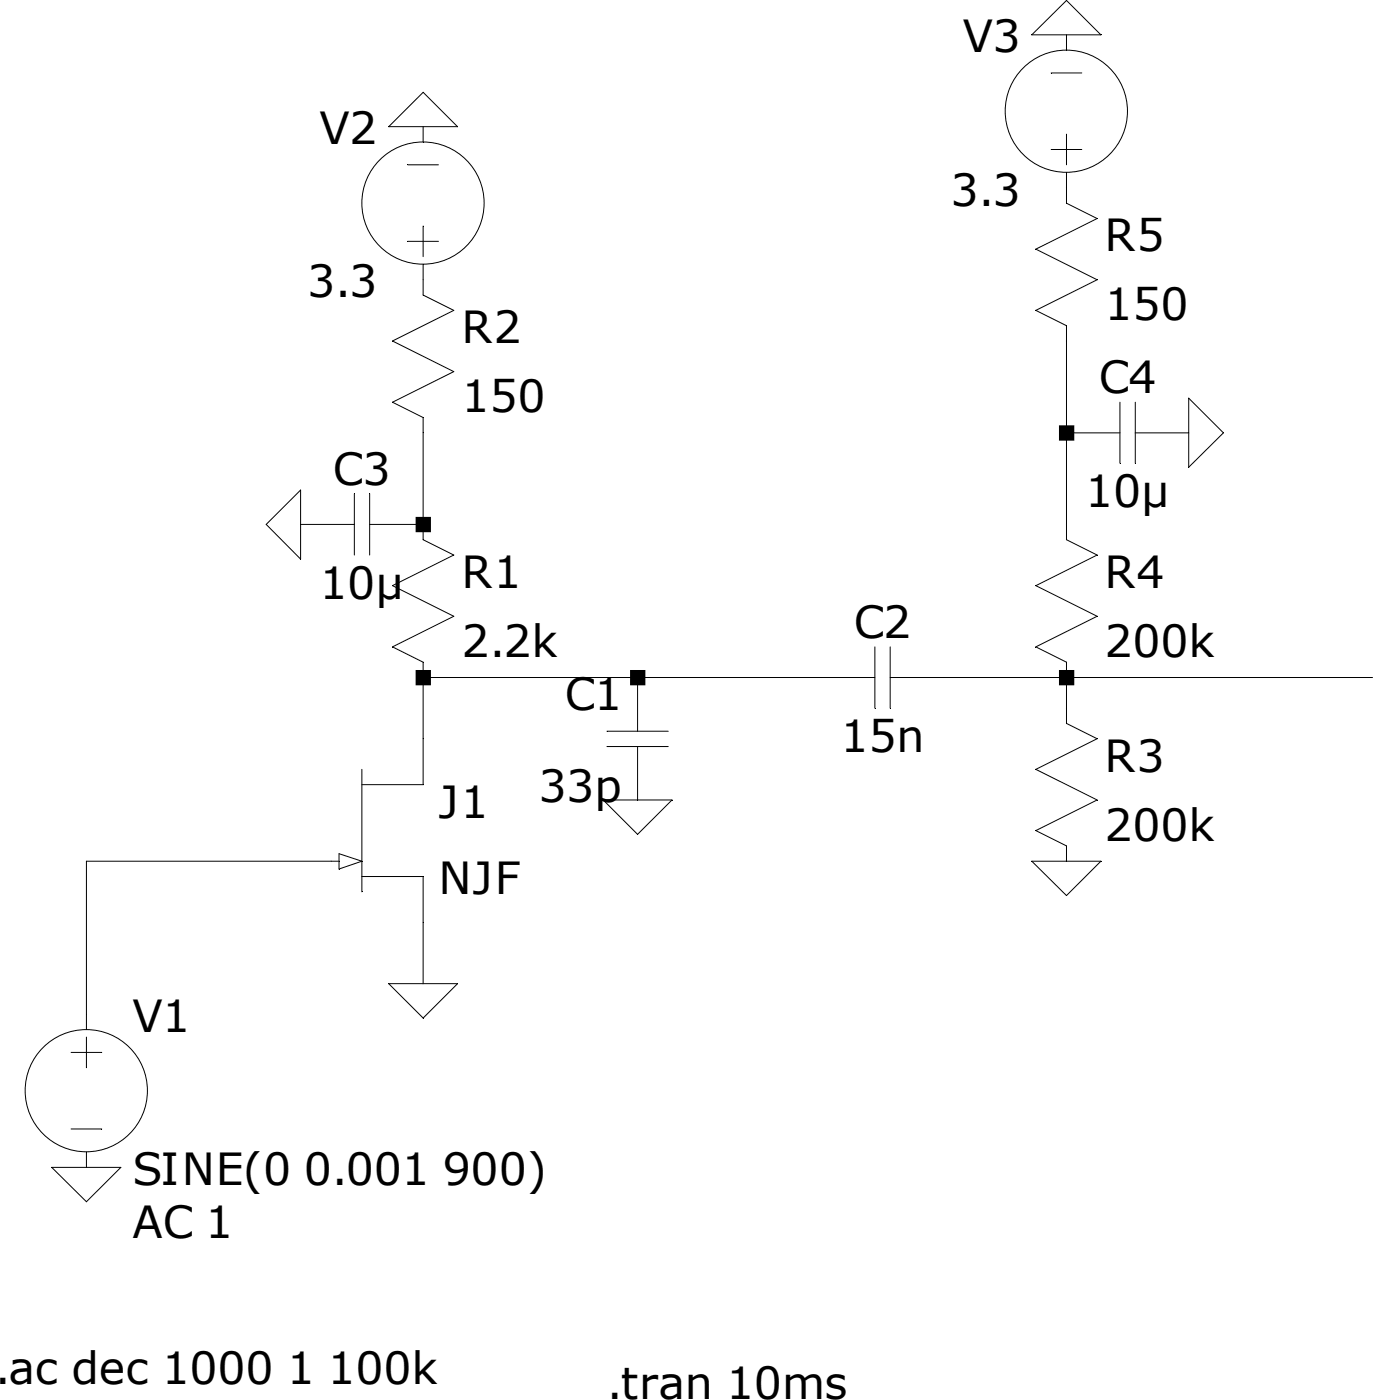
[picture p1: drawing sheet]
<svg xmlns="http://www.w3.org/2000/svg" width="201mm" height="205mm" viewBox="0 0 201 205" stroke-linecap="round" stroke-linejoin="round" font-family="sans-serif">
<g fill="none" stroke="#000" stroke-width=".15">
<path d="M56.9 18.6l5.1-5.1 5 5.1zM62 18.6v2.2M151.1 5.1l5.1-5 5 5zM154 10.7h4.5M156.2 5.1v2.2M156.2 19.7v4.5M59.7 35.4h4.5M59.7 24.2h4.5M62 33.1v4.5M62 38.8v4.4l4.5 2.3-9 4.5 9 4.5-9 4.5 4.5 2.2v17.9l4.5 2.2-9 4.5 9 4.5-9 4.5 4.5 2.3v17.9h-9M154 21.9h4.5M156.2 25.3v4.5l4.5 2.2-9 4.5 9 4.5-9 4.5 4.5 2.2v31.4l4.5 2.2-9 4.5 9 4.5-9 4.5 4.5 2.3v8.9l4.5 2.3-9 4.5 9 4.4-9 4.5 4.5 2.3v2.2"/>
<path d="M164 59v8.9M166.3 59v8.9M174.1 58.4l5.1 5-5.1 5.1zM39 76.9l5-5.1v10.1zM44 76.9h7.9M51.9 72.4v8.9M54.1 76.9h7.9M54.1 72.4v8.9M156.2 63.4h7.8M166.3 63.4h7.8M62 99.3h66.1M93.4 99.3v7.9"/>
<path d="M128.1 94.8v9M130.4 99.3h70.6M130.4 94.8v9M53 112.8v17.9M88.4 117.2h10l-5 5.1zM88.9 109.4h9M88.9 107.2h9M93.4 109.4v7.8M49.7 126.2h-37v24.7M49.7 125.1l3.3 1.1-3.3 1.2zM53 128.5h9v15.7M151.1 126.2h10.1l-5 5.1z"/>
<path d="M10.4 154.2h4.5M12.7 152v4.5M56.9 144.2h10.1l-5 5zM7.6 171.1h10.1l-5 5zM10.4 165.5h4.5M12.7 168.8v2.3"/>
<circle cx="156.2" cy="16.3" r="9"/>
<circle cx="62" cy="29.8" r="9"/>
<circle cx="12.6" cy="159.9" r="9"/>
</g>
<path d="M60.9 75.8h2.2v2.2h-2.2zM60.9 98.2h2.2v2.2h-2.2zM92.3 98.2h2.2v2.2h-2.2zM155.1 62.3h2.3v2.3h-2.3zM155.1 98.2h2.3v2.2h-2.3z" fill-rule="evenodd" fill="#000"/>
<g font-size="6.5">
<text x="141" y="7.7">V3</text>
<text x="46.8" y="21.1">V2</text>
<text x="139.2" y="30.1">3.3</text>
<text x="161.8" y="36.9">R5</text>
<text x="45" y="43.6">3.3</text>
<text x="161.8" y="46.9">150</text>
<text x="67.6" y="50.3">R2</text>
<text x="161" y="57.6">C4</text>
<text x="67.6" y="60.4">150</text>
<text x="48.8" y="71">C3</text>
<text x="159" y="74.4">10µ</text>
<text x="46.8" y="87.8">10µ</text>
<text x="67.6" y="86.2">R1</text>
<text x="161.8" y="86.2">R4</text>
<text x="125.1" y="93.5">C2</text>
<text x="67.6" y="96.3">2.2k</text>
<text x="161.8" y="96.3">200k</text>
<text x="82.7" y="104.1">C1</text>
<text x="123.1" y="110.3">15n</text>
<text x="161.8" y="113.1">R3</text>
<text x="64.2" y="119.8">J1</text>
<text x="78.9" y="117.6">33p</text>
<text x="161.8" y="123.2">200k</text>
<text x="64.2" y="131">NJF</text>
<text x="19.4" y="151.2">V1</text>
<text x="19.4" y="173.7">SINE(0 0.001 900)</text>
<text x="19.4" y="181.5">AC 1</text>
<text x="-.8" y="202.8">.ac dec 1000 1 100k</text>
<text x="88.9" y="205.1">.tran 10ms</text>
</g>
</svg>
